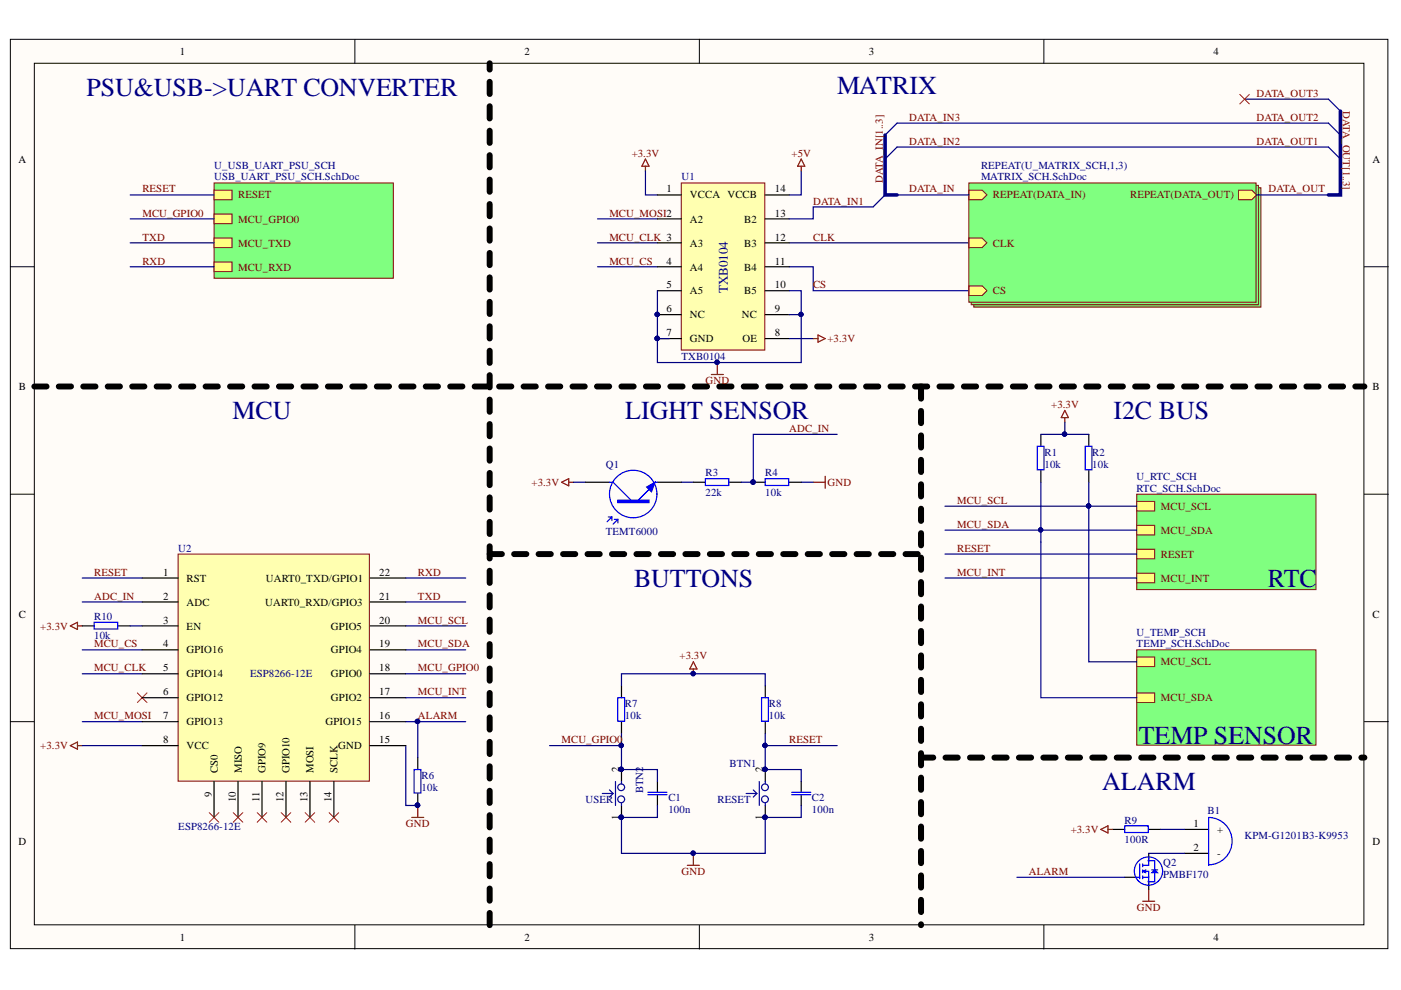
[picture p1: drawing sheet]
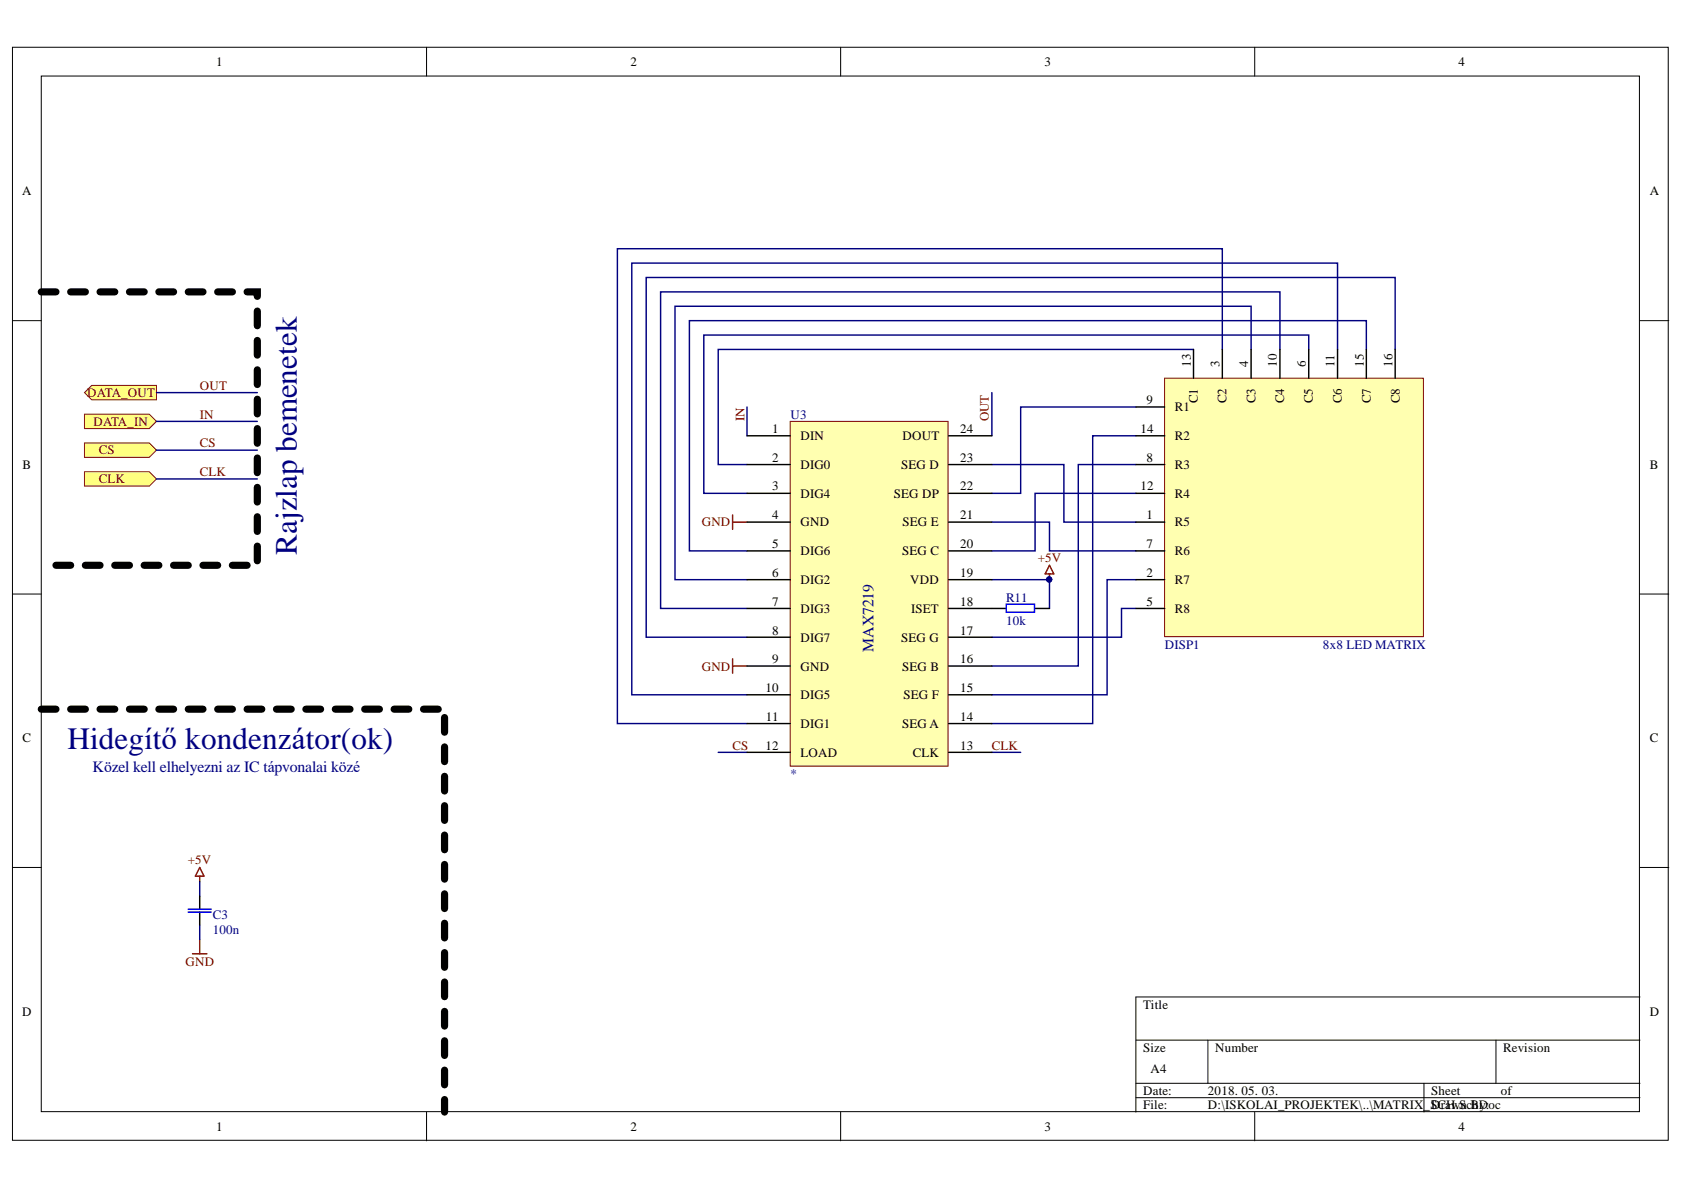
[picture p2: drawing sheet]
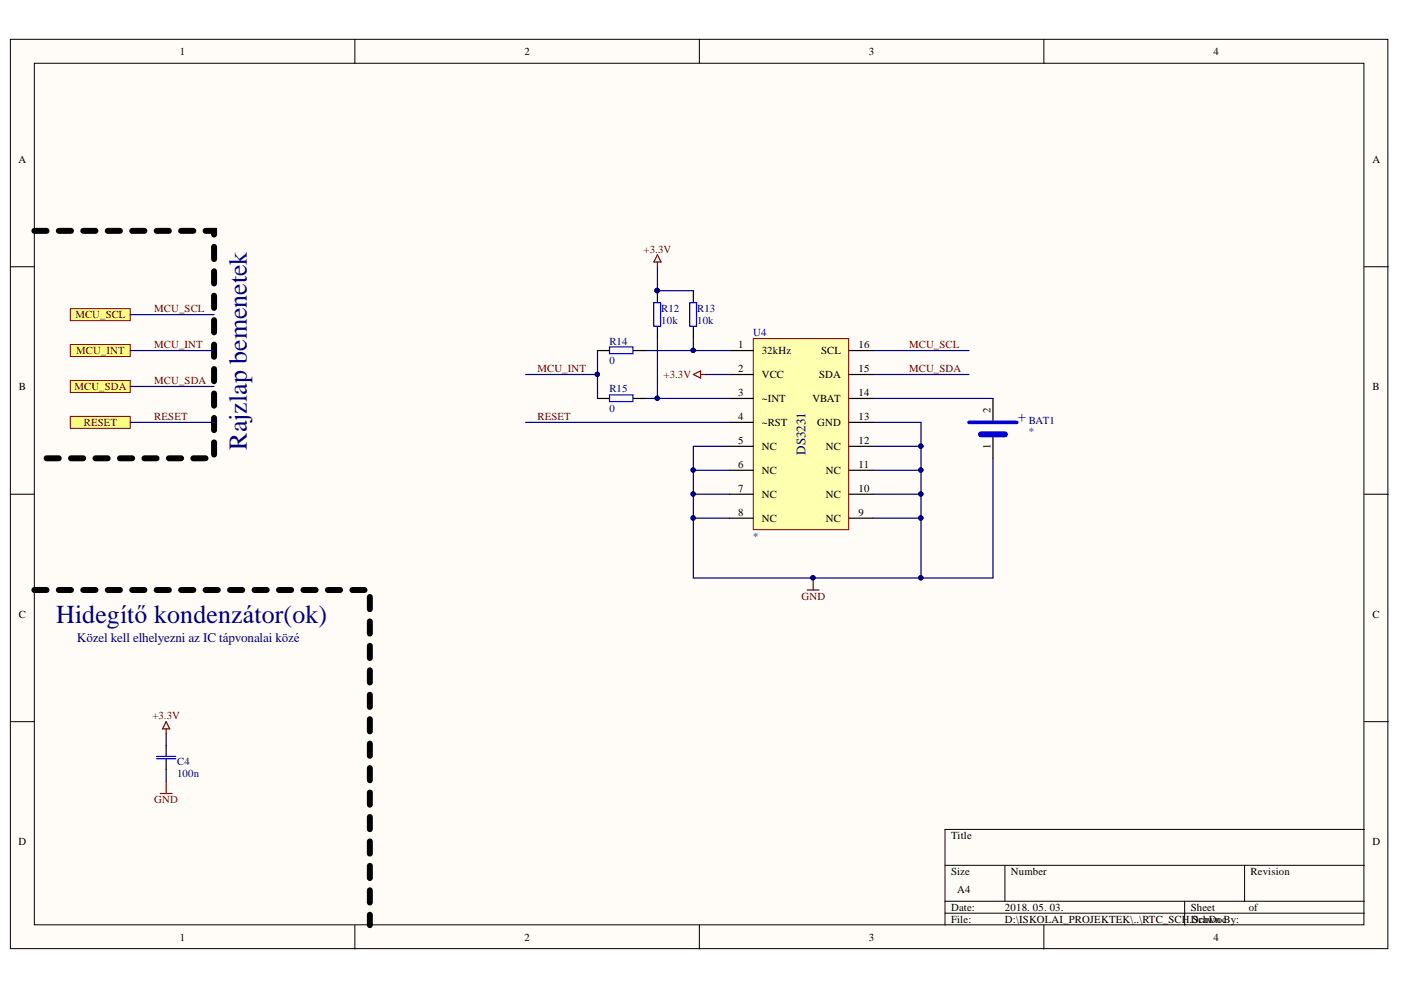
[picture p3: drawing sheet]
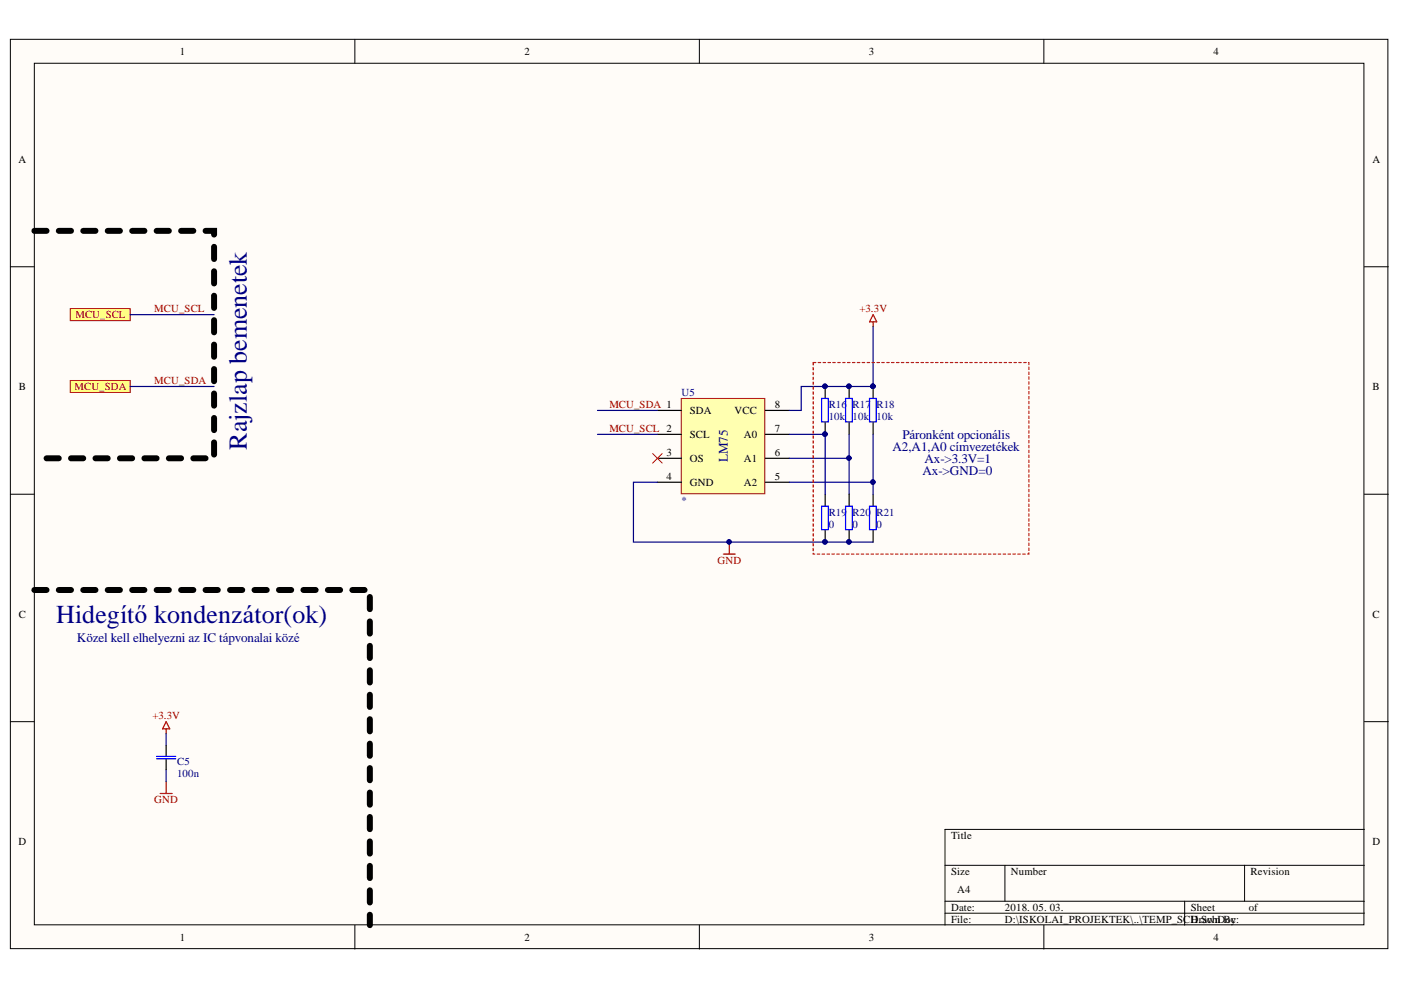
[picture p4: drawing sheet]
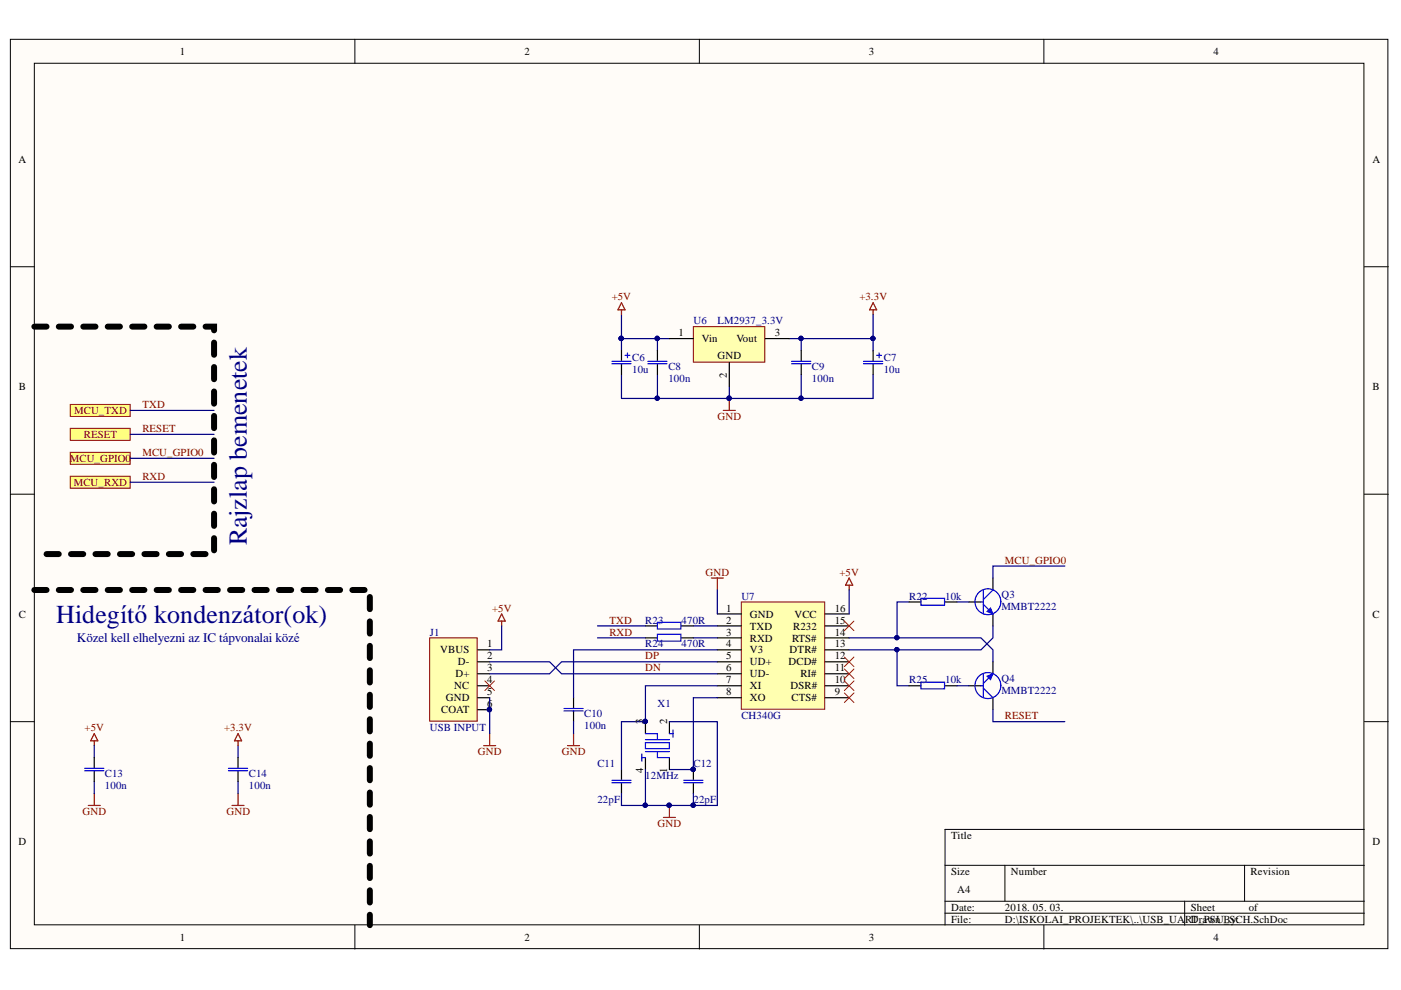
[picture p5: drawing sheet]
# Altium project B5PLMF_ONLAB.PrjPCB
5 sheets, 64 parts. Net scope: hierarchical (ports join the sheet entries above them; power ports are global).
Board file: B5PLMF_ONLAB.PcbDoc
Sheets:
  MAIN_SCH.SchDoc
    U_MATRIX_SCH1 = MATRIX_SCH.SchDoc
    U_MATRIX_SCH2 = MATRIX_SCH.SchDoc
    U_MATRIX_SCH3 = MATRIX_SCH.SchDoc
    U_RTC_SCH = RTC_SCH.SchDoc
    U_TEMP_SCH = TEMP_SCH.SchDoc
    U_USB_UART_PSU_SCH = USB_UART_PSU_SCH.SchDoc

## Sheet MAIN_SCH.SchDoc
size A4

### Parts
B1  KPM-G1201B3-K9953  [KPM-G1201B3-K9953]
BTN1  USER  [PBUTTON_SMD]
BTN2  RESET  [PBUTTON_SMD]
C1  100n  [CAP 0805]
C2  100n  [CAP 0805]
Q1  TEMT6000  [TEMT600]
Q2  PMBF170  [SOT23]
R1  10k  [RES 0805]
R2  10k  [RES 0805]
R3  22k  [RES 0805]
R4  10k  [RES 0805]
R6  10k  [RES 0805]
R7  10k  [RES 0805]
R8  10k  [RES 0805]
R9  100R  [RES 0805]
R10  10k  [RES 0805]
U1  TXB0104  [SO14]
U2  ESP8266-12E  [ESP8266-12E]

### Sub-sheets
REPEAT(U_MATRIX_SCH,1,3) = MATRIX_SCH.SchDoc: REPEAT(DATA_IN) (in), CLK (in), CS (in), REPEAT(DATA_OUT) (out)
U_RTC_SCH = RTC_SCH.SchDoc: MCU_SDA, MCU_SCL, MCU_INT, RESET
U_TEMP_SCH = TEMP_SCH.SchDoc: MCU_SDA, MCU_SCL
U_USB_UART_PSU_SCH = USB_UART_PSU_SCH.SchDoc: MCU_RXD, MCU_TXD, RESET, MCU_GPIO0

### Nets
+3.3V: Q1.1(C) R1.2 R2.2 R7.2 R8.2 R9.1 R10.2 U1.1(VCCA) U1.8(OE) U2.8(VCC)
+5V: U1.14(VCCB)
GND: BTN1.1 BTN2.1 C1.1 C2.1 Q2.2(S) R4.2 R6.1 U1.5(A5) U1.6(NC) U1.7(GND) U1.9(NC) U1.10(B5) U2.15(GND)
ADC_IN: R3.2 R4.1 U2.2(ADC)
ALARM: Q2.1(G) R6.2 U2.16(GPIO15)
CLK: U1.12(B3) ; sheet REPEAT(U_MATRIX_SCH,1,3)/CLK
CS: U1.11(B4) ; sheet REPEAT(U_MATRIX_SCH,1,3)/CS
DATA_IN1: U1.13(B2)
MCU_CLK: U1.3(A3) U2.5(GPIO14)
MCU_CS: U1.4(A4) U2.4(GPIO16)
MCU_GPIO0: BTN2.2 C1.2 R7.1 U2.18(GPIO0) ; sheet U_USB_UART_PSU_SCH/MCU_GPIO0
MCU_INT: U2.17(GPIO2) ; sheet U_RTC_SCH/MCU_INT
MCU_MOSI: U1.2(A2) U2.7(GPIO13)
MCU_SCL: R2.1 U2.20(GPIO5) ; sheet U_RTC_SCH/MCU_SCL, sheet U_TEMP_SCH/MCU_SCL
MCU_SDA: R1.1 U2.19(GPIO4) ; sheet U_RTC_SCH/MCU_SDA, sheet U_TEMP_SCH/MCU_SDA
RESET: BTN1.2 C2.2 R8.1 U2.1(RST) ; sheet U_RTC_SCH/RESET, sheet U_USB_UART_PSU_SCH/RESET
RXD: U2.22(UART0_TXD/GPIO1) ; sheet U_USB_UART_PSU_SCH/MCU_RXD
TXD: U2.21(UART0_RXD/GPIO3) ; sheet U_USB_UART_PSU_SCH/MCU_TXD
NetB1_1: B1.1(+) R9.2
NetB1_2: B1.2(-) Q2.3(D)
NetQ1_2: Q1.2(E) R3.1
NetR10_1: R10.1 U2.3(EN)

Not connected (* = marked no-connect by the designer): U2 6(GPIO12)* 9(CS0)* 10(MISO)* 11(GPIO9)* 12(GPIO10)* 13(MOSI)* 14(SCLK)*

### Buses and harness runs
bus DATA_IN[1..3]
bus DATA_OUT[1..3]

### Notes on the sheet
- PSU&USB->UART CONVERTER
- MATRIX
- MCU
- LIGHT SENSOR
- (near R2) I2C BUS
- BUTTONS
- RTC
- TEMP SENSOR
- ALARM

## Sheet MATRIX_SCH.SchDoc
size A4
Used 3 times, as channels U_MATRIX_SCH1, U_MATRIX_SCH2, U_MATRIX_SCH3. Parts and nets are listed once, with the designators drawn on the sheet.

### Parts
C3  100n  [CAP 0805]
DISP1  8x8 LED MATRIX  [8x8_32mm_LED_MATRIX]
R11  10k  [RES 0805]
U3  *  [SO24]

### Ports
CLK (in), CS (in), DATA_IN (in), DATA_OUT (out)

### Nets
+5V: C3.2 R11.2 U3.19(VDD)
GND: C3.1 U3.4(GND) U3.9(GND)
CLK: U3.13(CLK) ; port CLK
CS: U3.12(LOAD) ; port CS
IN: U3.1(DIN) ; port DATA_IN
OUT: U3.24(DOUT) ; port DATA_OUT
NetDISP1_1: DISP1.1(R5) U3.23(SEG_D)
NetDISP1_2: DISP1.2(R7) U3.15(SEG_F)
NetDISP1_3: DISP1.3(C2) U3.11(DIG1)
NetDISP1_4: DISP1.4(C3) U3.6(DIG2)
NetDISP1_5: DISP1.5(R8) U3.17(SEG_G)
NetDISP1_6: DISP1.6(C5) U3.3(DIG4)
NetDISP1_7: DISP1.7(R6) U3.21(SEG_E)
NetDISP1_8: DISP1.8(R3) U3.16(SEG_B)
NetDISP1_9: DISP1.9(R1) U3.22(SEG_DP)
NetDISP1_10: DISP1.10(C4) U3.7(DIG3)
NetDISP1_11: DISP1.11(C6) U3.10(DIG5)
NetDISP1_12: DISP1.12(R4) U3.20(SEG_C)
NetDISP1_13: DISP1.13(C1) U3.2(DIG0)
NetDISP1_14: DISP1.14(R2) U3.14(SEG_A)
NetDISP1_15: DISP1.15(C7) U3.5(DIG6)
NetDISP1_16: DISP1.16(C8) U3.8(DIG7)
NetR11_1: R11.1 U3.18(ISET)

### Channels
U_MATRIX_SCH1: designators end in A; ports CLK=CLK CS=CS DATA_IN=DATA_IN1 DATA_OUT=DATA_IN2
U_MATRIX_SCH2: designators end in B; ports CLK=CLK CS=CS DATA_IN=DATA_IN2 DATA_OUT=DATA_IN3
U_MATRIX_SCH3: designators end in C; ports CLK=CLK CS=CS DATA_IN=DATA_IN3 DATA_OUT=DATA_OUT3

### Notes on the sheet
- Rajzlap bemenetek
- Hidegítő kondenzátor(ok)
- Közel kell elhelyezni az IC tápvonalai közé

## Sheet RTC_SCH.SchDoc
size A4

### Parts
BAT1  *  [CR2032]
C4  100n  [CAP 0805]
R12  10k  [RES 0805]
R13  10k  [RES 0805]
R14  0  [RES 0805]
R15  0  [RES 0805]
U4  *  [SO16W]

### Ports
MCU_INT, MCU_SCL, MCU_SDA, RESET

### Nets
+3.3V: C4.2 R12.2 R13.2 U4.2(VCC)
GND: BAT1.1 C4.1 U4.5(NC) U4.6(NC) U4.7(NC) U4.8(NC) U4.9(NC) U4.10(NC) U4.11(NC) U4.12(NC) U4.13(GND)
MCU_INT: R14.2 R15.2 ; port MCU_INT
MCU_SCL: U4.16(SCL) ; port MCU_SCL
MCU_SDA: U4.15(SDA) ; port MCU_SDA
RESET: U4.4(~RST) ; port RESET
NetBAT1_2: BAT1.2 U4.14(VBAT)
NetR12_1: R12.1 R15.1 U4.3(~INT)
NetR13_1: R13.1 R14.1 U4.1(32kHz)

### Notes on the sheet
- Rajzlap bemenetek
- Hidegítő kondenzátor(ok)
- Közel kell elhelyezni az IC tápvonalai közé

## Sheet TEMP_SCH.SchDoc
size A4

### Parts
C5  100n  [CAP 0805]
R16  10k  [RES 0805]
R17  10k  [RES 0805]
R18  10k  [RES 0805]
R19  0  [RES 0805]
R20  0  [RES 0805]
R21  0  [RES 0805]
U5  *  [SO8]

### Ports
MCU_SCL, MCU_SDA

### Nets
+3.3V: C5.2 R16.2 R17.2 R18.2 U5.8(VCC)
GND: C5.1 R19.1 R20.1 R21.1 U5.4(GND)
MCU_SCL: U5.2(SCL) ; port MCU_SCL
MCU_SDA: U5.1(SDA) ; port MCU_SDA
NetR16_1: R16.1 R19.2 U5.7(A0)
NetR17_1: R17.1 R20.2 U5.6(A1)
NetR18_1: R18.1 R21.2 U5.5(A2)

Not connected (* = marked no-connect by the designer): U5 3(OS)*

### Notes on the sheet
- Rajzlap bemenetek
- (near R18) Páronként opcionális
- (near R18) A2,A1,A0 címvezetékek
- Ax->3.3V=1
- Ax->GND=0
- Hidegítő kondenzátor(ok)
- Közel kell elhelyezni az IC tápvonalai közé

## Sheet USB_UART_PSU_SCH.SchDoc
size A4

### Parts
C6  10u  [CAP 1210]
C7  10u  [CAP 1210]
C8  100n  [CAP 0805]
C9  100n  [CAP 0805]
C10  100n  [CAP 0805]
C11  22pF  [CAP 0805]
C12  22pF  [CAP 0805]
C13  100n  [CAP 0805]
C14  100n  [CAP 0805]
J1  USB INPUT  [MUSB-B2.0S05PFHSB-T]
Q3  MMBT2222  [SOT23]
Q4  MMBT2222  [SOT23]
R22  10k  [RES 0805]
R23  470R  [RES 0805]
R24  470R  [RES 0805]
R25  10k  [RES 0805]
U6  LM2937_3.3V  [SOT223]
U7  CH340G  [SO16]
X1  12MHz  [SMD_QUARTZ]

### Ports
MCU_GPIO0, MCU_RXD, MCU_TXD, RESET

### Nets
+3.3V: C7.1(+) C9.2 C14.2 U6.3(Vout)
+5V: C6.1(+) C8.2 C13.2 J1.1(VBUS) U6.1(Vin) U7.16(VCC)
GND: C6.2(-) C7.2(-) C8.1 C9.1 C10.2 C11.2 C12.2 C13.1 C14.1 J1.5(GND) J1.6(COAT) U6.2(GND) U7.1(GND) X1.2(GND) X1.4(GND)
DN: J1.2(D-) U7.6(UD-)
DP: J1.3(D+) U7.5(UD+)
MCU_GPIO0: Q3.3(C) ; port MCU_GPIO0
RESET: Q4.3(C) ; port RESET
RXD: R24.1 ; port MCU_RXD
TXD: R23.1 ; port MCU_TXD
NetC10_1: C10.1 U7.4(V3)
NetC11_1: C11.1 U7.7(XI) X1.3
NetC12_1: C12.1 U7.8(XO) X1.1
NetQ3_1: Q3.1(B) R22.2
NetQ3_2: Q3.2(E) R25.1 U7.13(DTR#)
NetQ4_1: Q4.1(B) R25.2
NetQ4_2: Q4.2(E) R22.1 U7.14(RTS#)
NetR23_2: R23.2 U7.2(TXD)
NetR24_2: R24.2 U7.3(RXD)

Not connected (* = marked no-connect by the designer): J1 4(NC)*; U7 9(CTS#)* 10(DSR#)* 11(RI#)* 12(DCD#)* 15(R232)*

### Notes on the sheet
- Rajzlap bemenetek
- Hidegítő kondenzátor(ok)
- Közel kell elhelyezni az IC tápvonalai közé

## Nets that join several sheets
+3.3V: MAIN_SCH (10 pins), RTC_SCH (C4.2 R12.2 R13.2 U4.2), TEMP_SCH (5 pins), USB_UART_PSU_SCH (C7.1 C9.2 C14.2 U6.3)
+5V: MAIN_SCH (U1.14), U_MATRIX_SCH1 (C3A.2 R11A.2 U3A.19), U_MATRIX_SCH2 (C3B.2 R11B.2 U3B.19), U_MATRIX_SCH3 (C3C.2 R11C.2 U3C.19), USB_UART_PSU_SCH (6 pins)
GND: MAIN_SCH (13 pins), U_MATRIX_SCH1 (C3A.1 U3A.4 U3A.9), U_MATRIX_SCH2 (C3B.1 U3B.4 U3B.9), U_MATRIX_SCH3 (C3C.1 U3C.4 U3C.9), RTC_SCH (11 pins), TEMP_SCH (5 pins), USB_UART_PSU_SCH (15 pins)
CLK: MAIN_SCH (U1.12), U_MATRIX_SCH1 (U3A.13), U_MATRIX_SCH2 (U3B.13), U_MATRIX_SCH3 (U3C.13)
CS: MAIN_SCH (U1.11), U_MATRIX_SCH1 (U3A.12), U_MATRIX_SCH2 (U3B.12), U_MATRIX_SCH3 (U3C.12)
DATA_IN1: MAIN_SCH (U1.13), U_MATRIX_SCH1 (U3A.1)
DATA_IN2: U_MATRIX_SCH1 (U3A.24), U_MATRIX_SCH2 (U3B.1)
DATA_IN3: U_MATRIX_SCH2 (U3B.24), U_MATRIX_SCH3 (U3C.1)
MCU_GPIO0: MAIN_SCH (BTN2.2 C1.2 R7.1 U2.18), USB_UART_PSU_SCH (Q3.3)
MCU_INT: MAIN_SCH (U2.17), RTC_SCH (R14.2 R15.2)
MCU_SCL: MAIN_SCH (R2.1 U2.20), RTC_SCH (U4.16), TEMP_SCH (U5.2)
MCU_SDA: MAIN_SCH (R1.1 U2.19), RTC_SCH (U4.15), TEMP_SCH (U5.1)
RESET: MAIN_SCH (BTN1.2 C2.2 R8.1 U2.1), RTC_SCH (U4.4), USB_UART_PSU_SCH (Q4.3)
RXD: MAIN_SCH (U2.22), USB_UART_PSU_SCH (R24.1)
TXD: MAIN_SCH (U2.21), USB_UART_PSU_SCH (R23.1)
